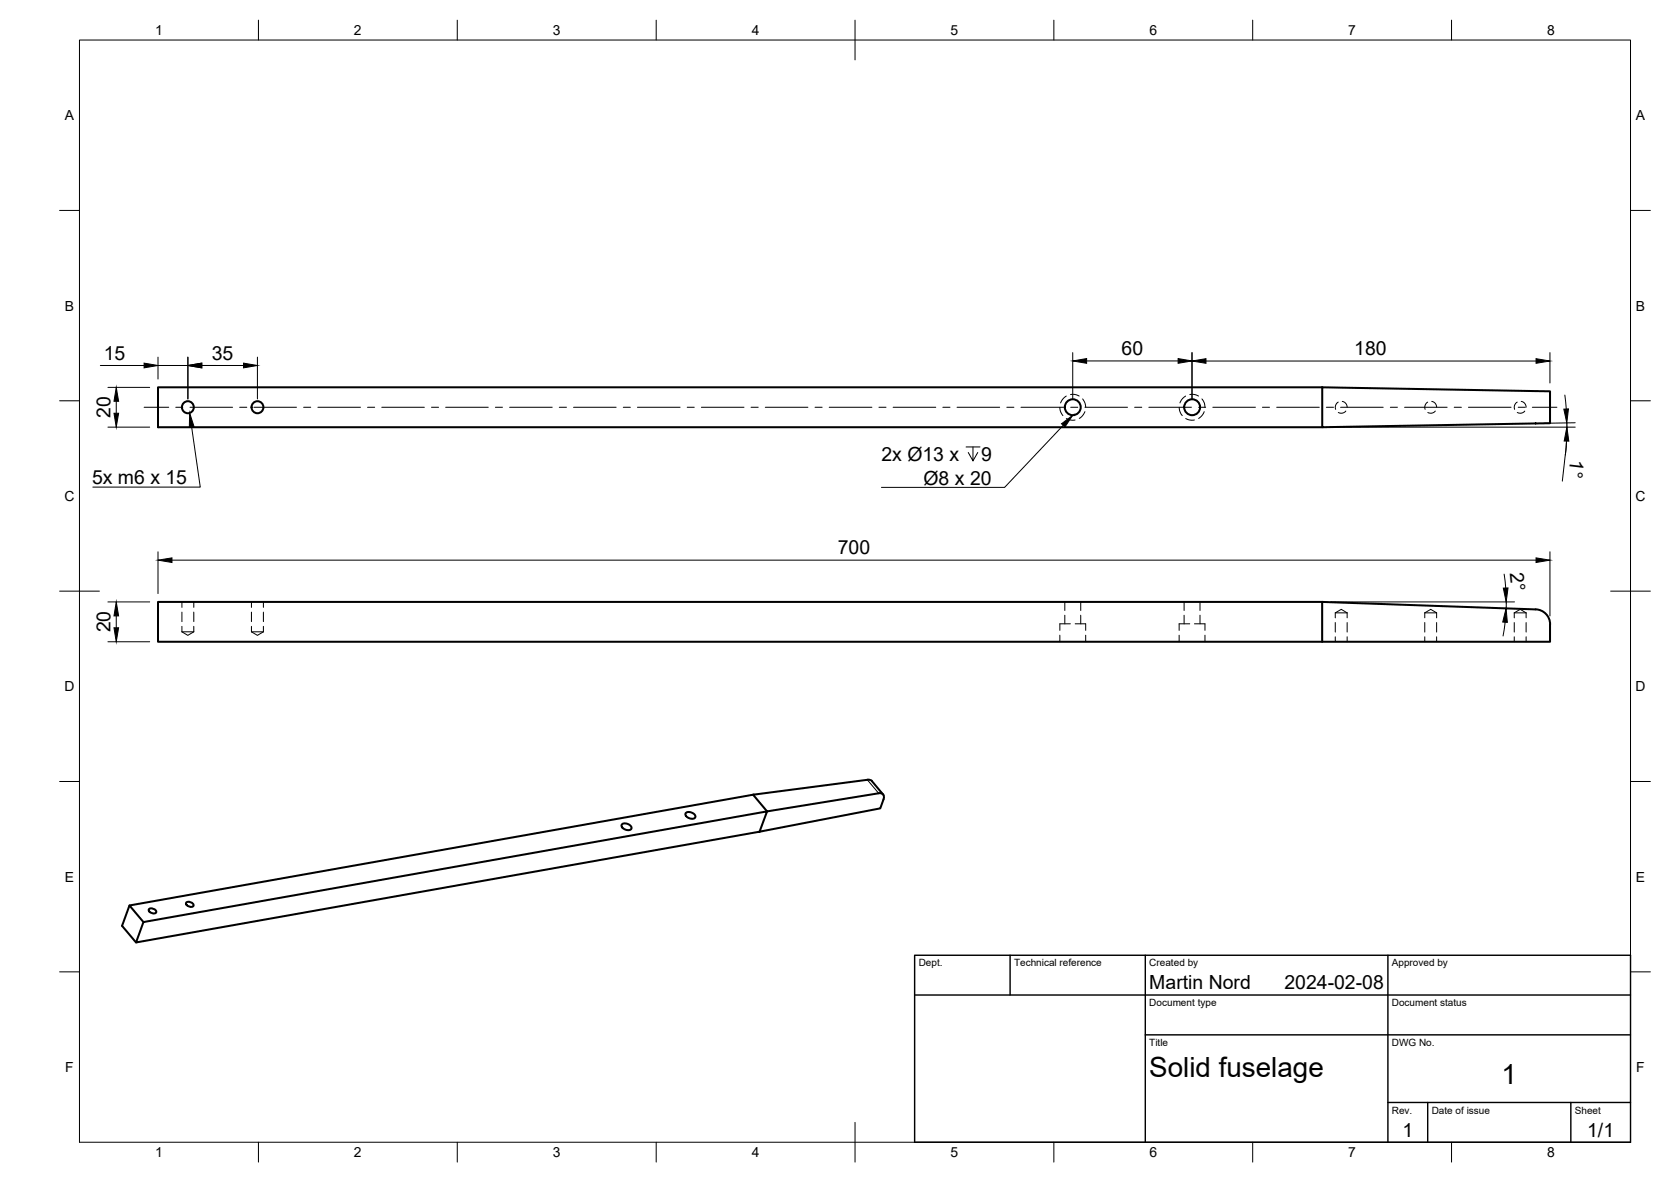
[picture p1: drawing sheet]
<svg xmlns="http://www.w3.org/2000/svg" width="420mm" height="297mm" viewBox="0 0 420 297" stroke-linecap="round" stroke-linejoin="round" font-family="sans-serif">
<!-- layer: Visible -->
<g fill="none" stroke="#000" stroke-width=".51">
<path d="M332.4 97.3h-292.7v10.1h292.8M332.4 97.3h.1M332.5 97.3l57.2 1v8l-57.2 1.1zM332.4 151.3l53.7 1.8a3.8 3.8 0 0 1 3.7 3.8l-.1 4.4h-57.3zM332.4 151.3h-292.7v10h292.7M189.4 199.7l-156.8 27.8 3.5 4.2M218.1 196l-28.7 3.7 3.5 4.2 28-4.6a1.03 1.03 0 0 1 1.2 .4 1.03 1.03 0 0 1 .1 1.2l-.9 2.2-30.3 5.9 1.9-5.1-156.8 27.8-1.9 5.1 156.8-27.8M218.1 196h.7l.5 .3 2.8 3.4M156.5 207.1a1.62 1.62 0 0 1 2.3 1.1 1.51 1.51 0 0 1-2.5-.9zM172.5 204.2a1.62 1.62 0 0 1 2.3 1.2 1.51 1.51 0 0 1-2.4-.9zM32.6 227.5l-1.9 5.2 3.5 4.1M37.5 228.4h1a.73 .73 0 0 1 .6 1l-1 .1a.73 .73 0 0 1-.6-1.1z"/>
<path d="M46.9 226.7h1a.73 .73 0 0 1 .6 1.1h-1a.73 .73 0 0 1-.6-1.1z"/>
<circle cx="47.2" cy="102.3" r="1.5"/>
<circle cx="64.7" cy="102.3" r="1.5"/>
<circle cx="269.7" cy="102.3" r="2"/>
<circle cx="299.8" cy="102.3" r="2"/>
</g>
<!-- layer: Hidden -->
<g fill="none" stroke="#000" stroke-width=".25">
<path d="M268.1 99.5l-.8 .7-.6 1M269.2 99.2l.9-.1 1.3 .4M298.1 99.5l-.8 .7-.6 1M299.2 99.2l.9-.1 1.2 .4M266.5 102.4l.2 1.2 .6 .8M268.1 105.2l1 .3h1.2M272.2 100.3l.6 1 .2 1M272.8 103.4l-.5 .9-.9 .8M296.5 102.4l.3 1.2 .5 .8M298.1 105.2l1 .3h1.2M302.2 100.3l.6 1 .2 1M302.8 103.4l-.5 .9-.9 .8"/>
<path d="M336.5 101.1a1.53 1.53 0 0 0-.7 1.8M337.5 100.9a1.48 1.48 0 0 1 1.2 1.4M338.4 103.3a1.49 1.49 0 0 1-1.9 .4M359 101.1a1.53 1.53 0 0 0-.7 1.8M360 100.9a1.48 1.48 0 0 1 1.2 1.4M360.9 103.3a1.49 1.49 0 0 1-1.9 .4M381.5 101.1a1.53 1.53 0 0 0-.7 1.8M382.5 100.9a1.48 1.48 0 0 1 1.2 1.4M383.4 103.3a1.49 1.49 0 0 1-1.9 .4M45.7 158.8h3M45.7 158.8l1.5 .9 1.5-.9M45.7 151.3v1.3"/>
<path d="M45.7 153.8v2.4M45.7 157.4v1.4M48.7 151.3v1.3M48.7 153.8v2.4M48.7 157.4v1.4M63.2 158.8h3M63.2 158.8l1.5 .9 1.5-.9M63.2 151.3v1.3M63.2 153.8v2.4M63.2 157.4v1.4M66.2 151.3v1.3M66.2 153.8v2.4"/>
<path d="M66.2 157.4v1.4M266.5 159.6v1.7M267.7 151.3v2.1M267.7 154.6v2.2M269.1 156.8h-2.6v1.6M270.3 156.8h2.7v1.6M271.7 151.3v2.1M271.7 154.6v2.2M273 159.6v1.7M296.5 159.6v1.7M297.7 151.3v2.1M297.7 154.6v2.2"/>
<path d="M299.1 156.8h-2.6v1.6M300.3 156.8h2.7v1.6M301.7 151.3v2.1M301.7 154.6v2.2M303 159.6v1.7M335.7 154h3M335.7 154l1.5-.9 1.5 .9M335.7 154v1.3M335.7 156.4v2.4M338.7 154v1.3M338.7 156.4v2.4M358.2 154h3"/>
<path d="M358.2 154l1.5-.9 1.5 .9M358.2 154v1.3M358.2 156.4v2.4M361.2 154v1.3M361.2 156.4v2.4M380.7 154h3M380.7 154l1.5-.9 1.5 .9M380.7 154v1.3M380.7 156.4v2.4M383.7 154v1.3M383.7 156.4v2.4M335.7 160v1.3"/>
<path d="M338.7 160v1.3M358.2 160v1.3M361.2 160v1.3M380.7 160v1.3M383.7 160v1.3"/>
</g>
<!-- layer: Visible Narrow -->
<path d="M218.1 196l2.8 3.4" fill="none" stroke="#000" stroke-width=".25"/>
<!-- layer: Visible -->
<circle cx="189.4" cy="199.7" r=".25" fill="#000"/>
<!-- layer: BORDER -->
<g fill="none" stroke="#000" stroke-width=".25">
<path d="M20 10.1h390v276.9h-390zM65 5.1v5M115 5.1v5M165 5.1v5M215 5.1v10M265 5.1v5M315 5.1v5M365 5.1v5M15 52.9h5M410 52.9h5M15 100.7h5M410 100.7h5"/>
<path d="M15 148.6h10M405 148.6h10M15 196.4h5M410 196.4h5M15 244.2h5M410 244.2h5M65 287v5M115 287v5M165 287v5M215 282.1v9.9M265 287v5M315 287v5"/>
<path d="M365 287v5"/>
</g>
<!-- layer: TITLEBLOCK -->
<path d="M230 240.1h180v46.9h-180zM230 250h180M254 240.1v9.9M288 240.1v46.9M349 240.1v46.9M288 260.1h122M349 277.1h61M359 277.1v9.9M395 277.1v9.9" fill="none" stroke="#000" stroke-width=".36"/>
<!-- layer: Smart Centers -->
<g fill="none" stroke="#000" stroke-width=".25">
<path d="M36.2 102.3h6.2M44.2 102.3h1.8M47.8 102.3h10.7M60.3 102.3h1.8M63.8 102.3h10.7M76.3 102.3h1.8M79.9 102.3h10.7M92.4 102.3h1.8M96 102.3h10.7M108.5 102.3h1.8M112.1 102.3h10.7M124.6 102.3h1.7"/>
<path d="M128.1 102.3h10.8M140.6 102.3h1.8M144.2 102.3h10.7M156.7 102.3h1.8M160.3 102.3h10.7M172.8 102.3h1.8M176.4 102.3h10.7M188.8 102.3h1.8M192.4 102.3h10.7M204.9 102.3h1.8M208.5 102.3h10.7M221 102.3h1.8"/>
<path d="M224.6 102.3h10.7M237.1 102.3h1.8M240.6 102.3h10.8M253.2 102.3h1.7M256.7 102.3h10.7M269.2 102.3h1.8M272.8 102.3h10.7M285.3 102.3h1.8M288.9 102.3h10.7M301.4 102.3h1.7M304.9 102.3h10.8M317.4 102.3h1.8"/>
<path d="M321 102.3h10.7M333.5 102.3h1.8M337.1 102.3h10.7M349.6 102.3h1.8M353.2 102.3h10.7M365.7 102.3h1.8M369.2 102.3h10.7M381.7 102.3h1.8M385.3 102.3h6.2"/>
</g>
<!-- layer: Hole Notes -->
<path d="M47.7 103.8l1.1 3.4-1.2 .1zM266.9 106.5l2.8-2.1-1.9 2.9z" fill="#000" stroke="#000" stroke-width=".25"/>
<path d="M48.2 107.2l2.2 15.2h-27.1M242.9 112.3h3.5M244.6 112.3v3.5l-1.1-2.1M245.9 113.7l-1.3 2.1M267.3 106.9l-14.7 15.6h-31" fill="none" stroke="#000" stroke-width=".25"/>
<!-- layer: FD_Dimensions -->
<g fill="none" stroke="#000" stroke-width=".25">
<path d="M25.2 91.8h11M27.1 97.4h10.5M39.7 91.8h7.5M39.7 89.8v5.5M47.2 89.8v10.5M50.7 91.8h10.5M64.7 89.8v10.5M269.7 88.6v11.7M273.2 90.7h23M299.7 88.6v11.7M303.2 90.7h83M389.7 88.6v7.7"/>
<path d="M393.5 99.3l.3 3.5M27.1 107.3h10.5M29.2 100.8v3.1M334.5 107.3h61.6M393.6 114.3l-.8 6.6M393.9 110.8l-.3 3.5M394 106.3l-.1 3.7-.3 4.3M396.1 106.2l-7.9 .2M39.7 138.7v10.5M389.7 138.7v16.1M27.1 151.3h10.5M29.2 154.8v3"/>
<path d="M43.2 140.8h343M334.6 151.3h46.2M378.2 144.3l.4 3.5M378.5 156.4l-.6 3.4M378.7 151.3v1.6M27.1 161.3h10.5"/>
</g>
<g fill="#000" stroke="#000" stroke-width=".25">
<path d="M36.2 91.3l3.5 .5-3.5 .6zM47.2 91.8l3.5-.5v1.1zM61.2 91.3l3.5 .5-3.5 .6zM269.7 90.7l3.5-.6v1.2zM296.2 90.1l3.5 .6-3.5 .6zM299.7 90.7l3.5-.6v1.2zM386.2 90.1l3.5 .6-3.5 .6zM28.7 103.9h1.1l-.6 3.4zM29.2 97.4l.6 3.4h-1.1zM394 107.3l.5 3.6-1.2-.1zM393.2 102.8h1.2l-.4 3.5zM28.7 157.8h1.1l-.6 3.5z"/>
<path d="M29.2 151.3l.6 3.5h-1.1zM39.7 140.8l3.5-.6v1.2zM378.7 152.9l.3 3.5-1.2-.1zM378 147.8h1.2l-.5 3.5zM386.2 140.2l3.5 .6-3.5 .6z"/>
</g>
<g font-size="7">
<text x="289" y="270.6">Solid fuselage</text>
<text x="377.5" y="272.3">1</text>
</g>
<g font-size="4.9">
<text x="282" y="89.2">60</text>
<text x="340.5" y="89.3">180</text>
<text x="26.1" y="90.4">15</text>
<text x="53.3" y="90.4">35</text>
<text x="27.8" y="105" transform="rotate(-90 27.8 105)">20</text>
<text x="221.6" y="115.8">2x Ø13 x</text>
<text x="246.7" y="115.8">9</text>
<text x="394.9" y="115.4" transform="rotate(97 394.9 115.4)">1°</text>
<text x="23.1" y="121.7">5x m6 x 15</text>
<text x="232.2" y="121.8">Ø8 x 20</text>
<text x="210.7" y="139.3">700</text>
<text x="379.6" y="144.1" transform="rotate(84 379.6 144.1)">2°</text>
<text x="27.8" y="158.9" transform="rotate(-90 27.8 158.9)">20</text>
<text x="289" y="248.5">Martin Nord</text>
<text x="323" y="248.5">2024-02-08</text>
<text x="352.6" y="285.7">1</text>
<text x="399.1" y="285.7">1/1</text>
</g>
<g font-size="3.5">
<text x="39" y="8.8">1</text>
<text x="89" y="8.8">2</text>
<text x="139" y="8.8">3</text>
<text x="189" y="8.8">4</text>
<text x="239" y="8.8">5</text>
<text x="289" y="8.8">6</text>
<text x="339" y="8.8">7</text>
<text x="389" y="8.8">8</text>
<text x="16.3" y="30.2">A</text>
<text x="411.3" y="30.2">A</text>
<text x="16.3" y="78">B</text>
<text x="411.3" y="78">B</text>
<text x="16.2" y="125.9">C</text>
<text x="411.2" y="125.9">C</text>
<text x="16.2" y="173.7">D</text>
<text x="411.2" y="173.7">D</text>
<text x="16.3" y="221.6">E</text>
<text x="411.3" y="221.6">E</text>
<text x="16.4" y="269.4">F</text>
<text x="411.4" y="269.4">F</text>
<text x="39" y="290.8">1</text>
<text x="89" y="290.8">2</text>
<text x="139" y="290.8">3</text>
<text x="189" y="290.8">4</text>
<text x="239" y="290.8">5</text>
<text x="289" y="290.8">6</text>
<text x="339" y="290.8">7</text>
<text x="389" y="290.8">8</text>
</g>
<g font-size="2.5">
<text x="231" y="242.9">Dept.</text>
<text x="255" y="242.9">Technical reference</text>
<text x="289" y="242.9">Created by</text>
<text x="350" y="242.9">Approved by</text>
<text x="289" y="252.8">Document type</text>
<text x="350" y="252.8">Document status</text>
<text x="289" y="262.9">Title</text>
<text x="350" y="262.9">DWG No.</text>
<text x="350" y="279.9">Rev.</text>
<text x="360" y="279.9">Date of issue</text>
<text x="396" y="279.9">Sheet</text>
</g>
</svg>
